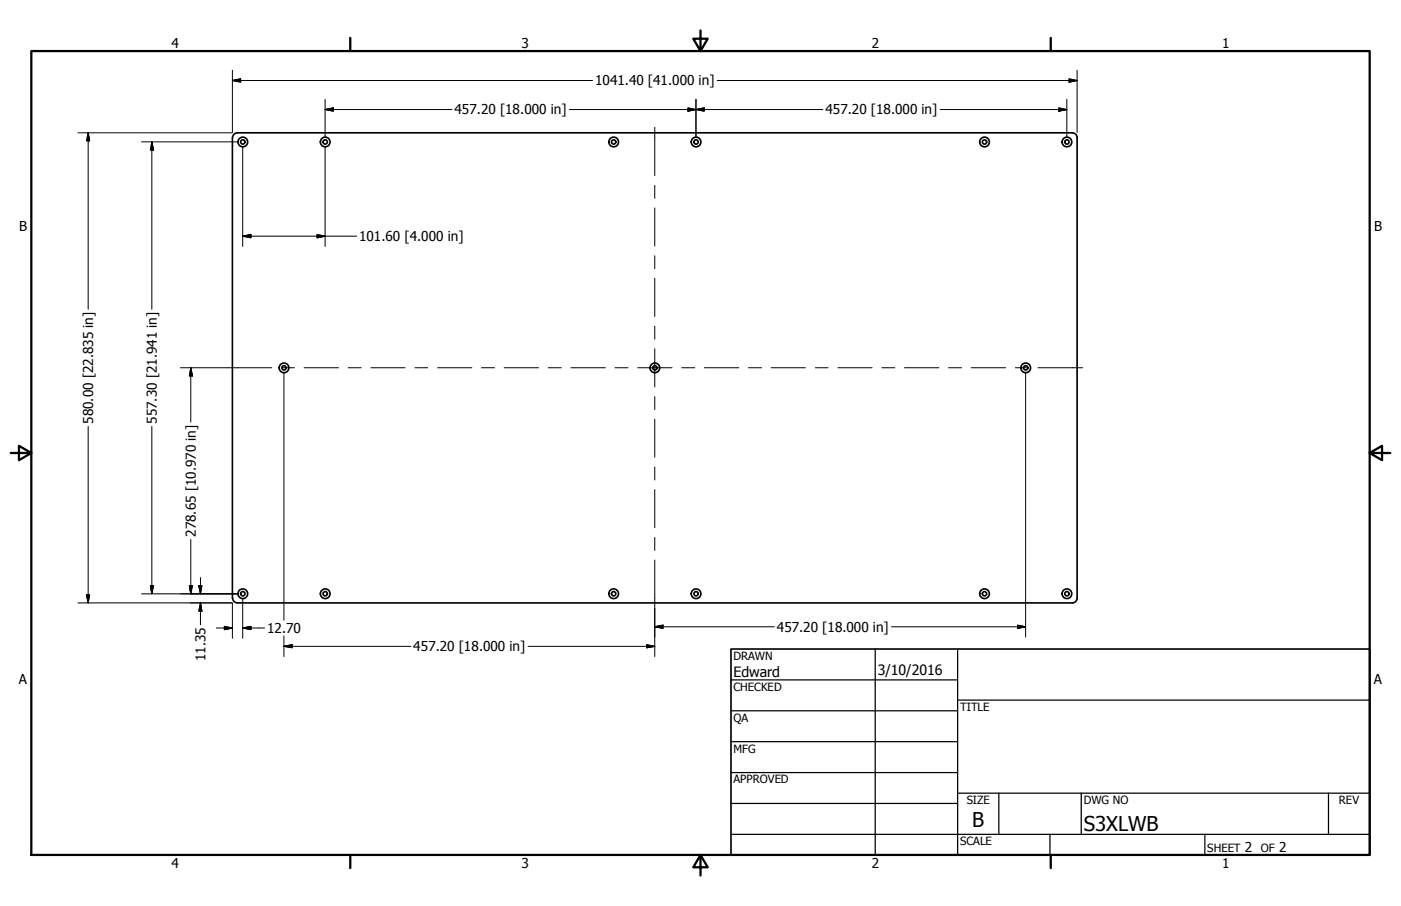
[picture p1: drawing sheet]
<svg xmlns="http://www.w3.org/2000/svg" width="432mm" height="279mm" viewBox="0 0 432 279" stroke-linecap="round" stroke-linejoin="round" font-family="sans-serif">
<!-- layer: Visible (ANSI) -->
<g fill="none" stroke="#000" stroke-width=".51">
<path d="M73.2 41h257.3M73.2 41a1.59 1.59 0 0 0-1.6 1.4l.1 142a1.49 1.49 0 0 0 1.5 1.5M330.5 41a1.49 1.49 0 0 1 1.5 1.5v142a1.49 1.49 0 0 1-1.5 1.4M73.2 185.9h257.3"/>
<circle cx="74.8" cy="43.8" r=".67"/>
<circle cx="74.8" cy="43.8" r="1.49"/>
<circle cx="100.2" cy="43.8" r=".67"/>
<circle cx="100.2" cy="43.8" r="1.49"/>
<circle cx="189.1" cy="43.8" r=".67"/>
<circle cx="189.1" cy="43.8" r="1.49"/>
<circle cx="214.5" cy="43.8" r=".67"/>
<circle cx="214.5" cy="43.8" r="1.49"/>
<circle cx="303.4" cy="43.8" r=".67"/>
<circle cx="303.4" cy="43.8" r="1.49"/>
<circle cx="328.8" cy="43.8" r=".67"/>
<circle cx="328.8" cy="43.8" r="1.49"/>
<circle cx="87.5" cy="113.4" r=".67"/>
<circle cx="87.5" cy="113.4" r="1.49"/>
<circle cx="201.8" cy="113.4" r=".67"/>
<circle cx="201.8" cy="113.4" r="1.49"/>
<circle cx="316.1" cy="113.4" r=".67"/>
<circle cx="316.1" cy="113.4" r="1.49"/>
<circle cx="74.8" cy="183.1" r=".67"/>
<circle cx="74.8" cy="183.1" r="1.49"/>
<circle cx="100.2" cy="183.1" r=".67"/>
<circle cx="100.2" cy="183.1" r="1.49"/>
<circle cx="189.1" cy="183.1" r=".67"/>
<circle cx="189.1" cy="183.1" r="1.49"/>
<circle cx="214.5" cy="183.1" r=".67"/>
<circle cx="214.5" cy="183.1" r="1.49"/>
<circle cx="303.4" cy="183.1" r=".67"/>
<circle cx="303.4" cy="183.1" r="1.49"/>
<circle cx="328.8" cy="183.1" r=".67"/>
<circle cx="328.8" cy="183.1" r="1.49"/>
</g>
<!-- layer: Border (ANSI) -->
<path d="M9.7 15.7h412.4v248h-412.4zM107.9 11.7v4M215.9 9.4v6.3l-2.2-3.8h4.4l-2.2 3.8M323.8 11.7v4M3.3 139.7h6.4l-3.9-2.2v4.4l3.9-2.2M422.1 139.7l3.9 2.2v-4.4l-3.9 2.2h6.4M107.9 263.7v4M215.9 263.7l2.2 3.8h-4.4l2.2-3.8v6.3M323.8 263.7v4" fill="none" stroke="#000" stroke-width=".7"/>
<!-- layer: Title (ANSI) -->
<g fill="none" stroke="#000" stroke-width=".38">
<path d="M225.3 209.7h69.8M225.3 219.2h69.8M269.7 200.2v63.5M295.1 215.9h127M295.1 200.2v63.5M225.3 228.7h69.8M225.3 238.3h69.8M225.3 257.3h196.8M225.3 247.8h69.8M295.1 244.6h127M307.8 244.6v12.7M323.6 257.3v6.4"/>
<path d="M333.2 244.6v12.7M371.3 257.3v6.4M409.4 244.6v12.7"/>
</g>
<path d="M225.3 200.2h196.8v63.5h-196.8z" fill="none" stroke="#000" stroke-width=".51"/>
<!-- layer: Dimension (ANSI) -->
<g fill="none" stroke="#000" stroke-width=".31">
<path d="M71.6 24.8l2.6-.5v1zM71.6 24.8h111M71.6 21.7v19.1M100.2 33.8l2.5-.5v1zM100.2 30.6v11.6M100.2 33.8h39.1M175.5 33.8h78.1M212 33.3l2.5 .5-2.5 .5zM214.5 33.8l2.5-.5v1zM214.5 30.6v11.6M221 24.8h111M289.8 33.8h39"/>
<path d="M326.3 33.3l2.5 .5-2.5 .5zM328.8 30.6v11.6M329.5 24.3l2.5 .5-2.5 .5zM332 21.7v19.1M24 41h47.6M27.2 41l.4 2.4h-.9zM27.2 41v54.4M43.6 43.8h29.6M46.8 43.8l.5 2.5h-.9zM46.8 43.8v51.6M74.8 45.4v30.6M100.2 45.4v30.6"/>
<path d="M74.8 72.8l2.5-.5v1zM74.8 72.8h35.1M97.7 72.3l2.5 .5-2.5 .5zM55.6 113.4h14.4M58.8 113.4l.5 2.6h-.9zM58.8 113.4v16.8M87.5 115.1v76.2M316.1 115.1v81.4M27.2 131.5v54.4M46.8 131.5v51.6M58.8 166.4v16.7M61.8 178.1v5"/>
<path d="M24 185.9h47.6M26.7 183.5h.9l-.4 2.4zM43.6 183.1h29.6M46.4 180.6h.9l-.5 2.5zM58.4 180.6h.9l-.5 2.5zM61.3 180.6h.9l-.4 2.5zM61.8 185.9l.4 2.6h-.9zM61.8 185.9v6.8M66.7 193.7h4.9M69.2 193.2l2.4 .5-2.4 .5zM71.6 186.1v10.7M74.8 193.7l2.5-.5v1z"/>
<path d="M74.8 184.7v12.1M74.8 193.7h6.7M87.5 199.3l2.5-.5v1zM87.5 199.3h39.1M87.5 196.1v6.4M162.8 199.3h39M199.3 198.8l2.5 .5-2.5 .5zM201.8 193.3l2.5-.5v1zM201.8 187.6v14.9M201.8 193.3h36.8M274.8 193.3h41.3M313.6 192.8l2.5 .5-2.5 .5z"/>
</g>
<g fill="#000" stroke="#000" stroke-width=".31">
<path d="M71.6 24.8l2.6-.5zM71.6 24.8l2.6-.5v1zM100.2 33.8l2.5-.5zM100.2 33.8l2.5-.5v1zM212 34.3l2.5-.5zM212 33.3l2.5 .5-2.5 .5zM214.5 33.8l2.5-.5zM214.5 33.8l2.5-.5v1zM326.3 34.3l2.5-.5zM326.3 33.3l2.5 .5-2.5 .5zM329.5 25.3l2.5-.5zM329.5 24.3l2.5 .5-2.5 .5z"/>
<path d="M27.2 41l.4 2.4zM27.2 41l.4 2.4h-.9zM46.8 43.8l.5 2.5zM46.8 43.8l.5 2.5h-.9zM74.8 72.8l2.5-.5zM74.8 72.8l2.5-.5v1zM97.7 73.3l2.5-.5zM97.7 72.3l2.5 .5-2.5 .5zM58.8 113.4l.5 2.6zM58.8 113.4l.5 2.6h-.9zM26.7 183.5l.5 2.4zM26.7 183.5h.9l-.4 2.4z"/>
<path d="M46.4 180.6l.4 2.5zM46.4 180.6h.9l-.5 2.5zM58.4 180.6l.4 2.5zM58.4 180.6h.9l-.5 2.5zM61.3 180.6l.5 2.5zM61.3 180.6h.9l-.4 2.5zM61.8 185.9l.4 2.6zM61.8 185.9l.4 2.6h-.9zM69.2 194.2l2.4-.5zM69.2 193.2l2.4 .5-2.4 .5zM74.8 193.7l2.5-.5zM74.8 193.7l2.5-.5v1z"/>
<path d="M87.5 199.3l2.5-.5zM87.5 199.3l2.5-.5v1zM199.3 199.8l2.5-.5zM199.3 198.8l2.5 .5-2.5 .5zM201.8 193.3l2.5-.5zM201.8 193.3l2.5-.5v1zM313.6 193.8l2.5-.5zM313.6 192.8l2.5 .5-2.5 .5z"/>
</g>
<!-- layer: Centerline (ANSI) -->
<g fill="none" stroke="#000" stroke-width=".31">
<path d="M201.8 39.2v15M201.8 57.2v4M201.8 64.1v11.8M201.8 78.9v4M201.8 85.9v11.7M70 113.4h13.8M86.7 113.4h4M93.7 113.4h10.6M107.3 113.4h4M114.3 113.4h10.5M127.9 113.4h3.9M134.9 113.4h10.5"/>
<path d="M148.4 113.4h4M155.4 113.4h10.6M169 113.4h4M176 113.4h10.6M189.5 113.4h4M196.5 113.4h10.6M201.8 100.6v4M201.8 107.6v11.7M210.1 113.4h4M217.1 113.4h10.6M230.7 113.4h4M237.7 113.4h10.5"/>
<path d="M251.3 113.4h3.9M258.3 113.4h10.5M271.8 113.4h4M278.8 113.4h10.6M292.4 113.4h4M299.3 113.4h10.6M312.9 113.4h4M319.9 113.4h13.8M201.8 122.3v4M201.8 129.3v11.7M201.8 144v4M201.8 151v11.8"/>
<path d="M201.8 165.7v4M201.8 172.7v14.9"/>
</g>
<g font-size="6.3">
<text x="299.7" y="255.1">B</text>
<text x="334" y="256.4">S3XLWB</text>
</g>
<g font-size="4.4">
<text x="226.1" y="208.9">Edward</text>
<text x="270.5" y="208.2">3/10/2016</text>
</g>
<g font-size="4.2">
<text x="52.8" y="14.7">4</text>
<text x="160.8" y="14.7">3</text>
<text x="268.7" y="14.7">2</text>
<text x="376.7" y="14.7">1</text>
<text x="183.4" y="26.4">1041.40 [41.000 in]</text>
<text x="140.1" y="35.3">457.20 [18.000 in]</text>
<text x="254.4" y="35.3">457.20 [18.000 in]</text>
<text x="5.9" y="71.4">B</text>
<text x="423.5" y="71.4">B</text>
<text x="110.7" y="74.4">101.60 [4.000 in]</text>
<text x="28.7" y="130.7" transform="rotate(-90 28.7 130.7)">580.00 [22.835 in]</text>
<text x="48.3" y="130.7" transform="rotate(-90 48.3 130.7)">557.30 [21.941 in]</text>
<text x="60.3" y="165.5" transform="rotate(-90 60.3 165.5)">278.65 [10.970 in]</text>
<text x="82.4" y="195.2">12.70</text>
<text x="239.4" y="194.8">457.20 [18.000 in]</text>
<text x="63.3" y="203.8" transform="rotate(-90 63.3 203.8)">11.35</text>
<text x="127.4" y="200.9">457.20 [18.000 in]</text>
<text x="5.8" y="211.1">A</text>
<text x="423.4" y="211.1">A</text>
<text x="383.7" y="262.8">2</text>
<text x="394.2" y="262.8">2</text>
<text x="52.8" y="267.7">4</text>
<text x="160.8" y="267.7">3</text>
<text x="268.7" y="267.7">2</text>
<text x="376.7" y="267.7">1</text>
</g>
<g font-size="3.5">
<text x="226.1" y="203.5">DRAWN</text>
<text x="226.1" y="213">CHECKED</text>
<text x="295.9" y="219.2">TITLE</text>
<text x="226.1" y="222.6">QA</text>
<text x="226.1" y="232.1">MFG</text>
<text x="226.1" y="241.6">APPROVED</text>
<text x="297.9" y="248">SIZE</text>
<text x="334" y="248">DWG NO</text>
<text x="412.7" y="247.9">REV</text>
<text x="295.9" y="260.7">SCALE</text>
<text x="372.1" y="262.8">SHEET</text>
<text x="388.6" y="262.8">OF</text>
</g>
</svg>
